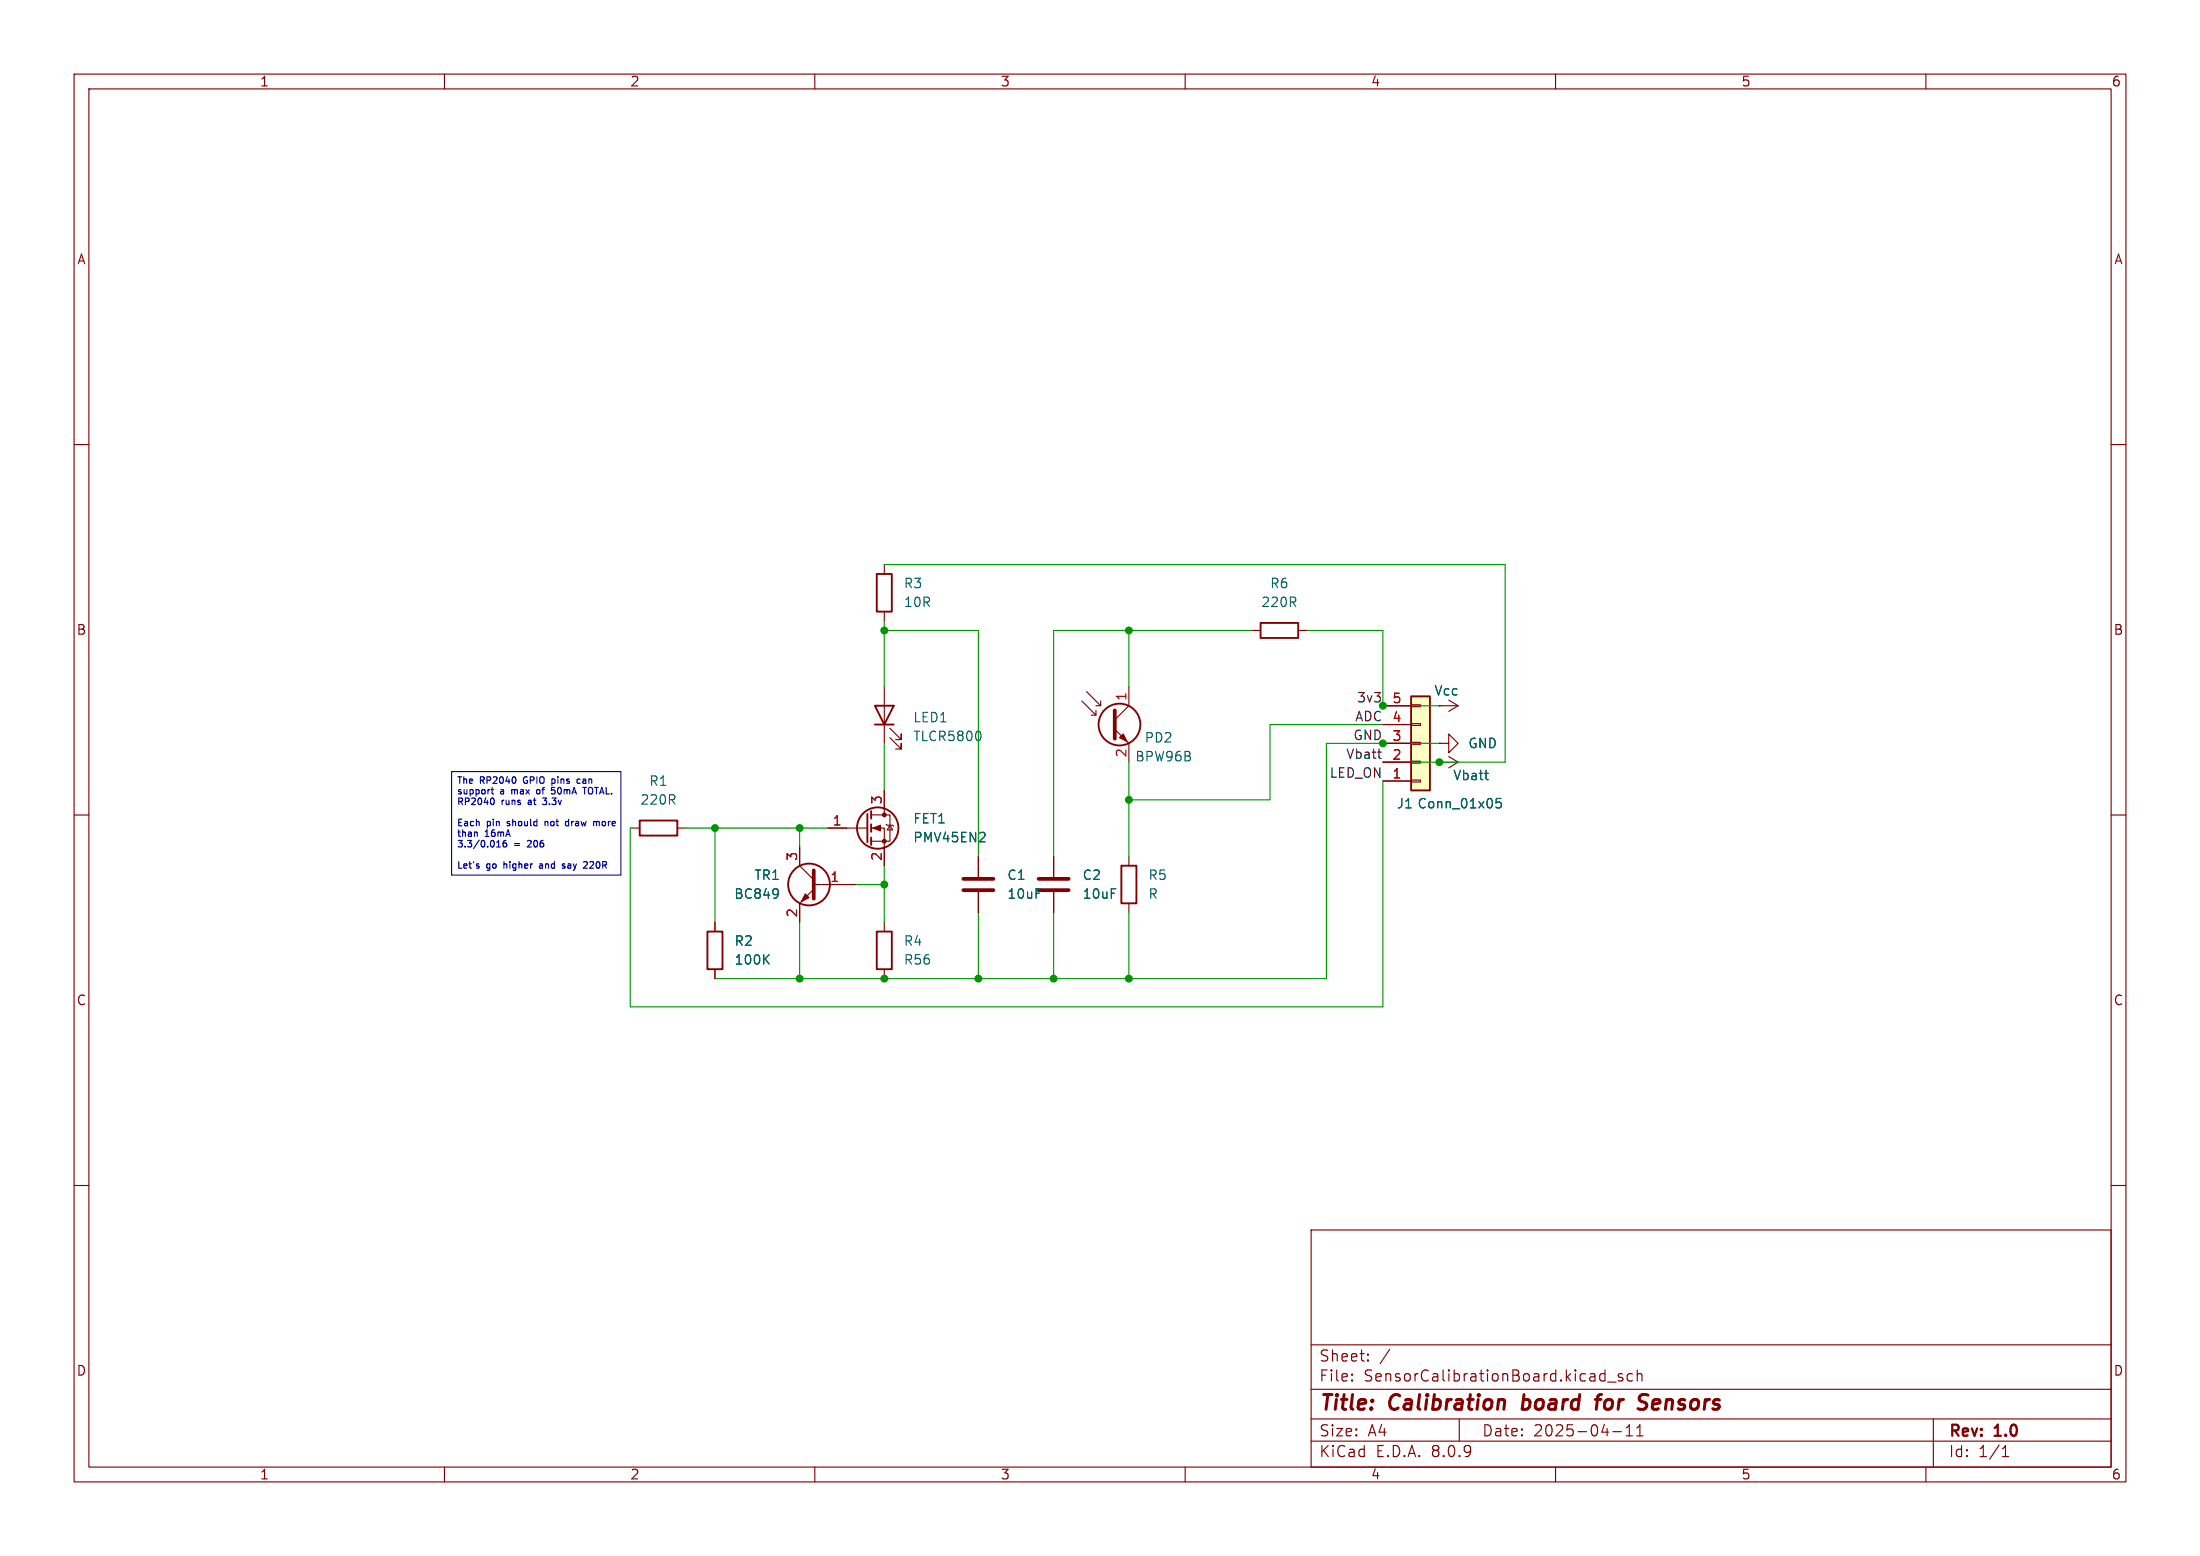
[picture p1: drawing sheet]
(kicad_sch
 (version 20231120)
 (generator "eeschema")
 (generator_version "8.0")
 (paper "A4")
 (title_block
  (title "Calibration board for Sensors")
  (date "2025-04-11")
  (rev "${version}"))
 (lib_symbols
  (symbol "Connector_Generic:Conn_01x05"
   (pin_names
    (offset 1.016) hide) (exclude_from_sim no) (in_bom yes) (on_board yes)
   (property "Reference" "J" (at 0 7.62 0) (effects (font (size 1.27 1.27))))
   (property "Value" "Conn_01x05" (at 0 -7.62 0) (effects (font (size 1.27 1.27))))
   (property "Footprint" "" (at 0 0 0) (effects (font (size 1.27 1.27)) (hide yes)))
   (property "Datasheet" "~" (at 0 0 0) (effects (font (size 1.27 1.27)) (hide yes)))
   (property "Description" "Generic connector, single row, 01x05, script generated (kicad-library-utils/schlib/autogen/connector/)" (at 0 0 0) (effects (font (size 1.27 1.27)) (hide yes)))
   (symbol "Conn_01x05_1_1"
    (rectangle (start -1.27 -4.953) (end 0 -5.207) (stroke (width 0.1524) (type default)) (fill (type none)))
    (rectangle (start -1.27 -2.413) (end 0 -2.667) (stroke (width 0.1524) (type default)) (fill (type none)))
    (rectangle (start -1.27 0.127) (end 0 -0.127) (stroke (width 0.1524) (type default)) (fill (type none)))
    (rectangle (start -1.27 2.667) (end 0 2.413) (stroke (width 0.1524) (type default)) (fill (type none)))
    (rectangle (start -1.27 5.207) (end 0 4.953) (stroke (width 0.1524) (type default)) (fill (type none)))
    (rectangle (start -1.27 6.35) (end 1.27 -6.35) (stroke (width 0.254) (type default)) (fill (type background)))
    (pin passive line (at -5.08 5.08 0) (length 3.81) (name "Pin_1" (effects (font (size 1.27 1.27)))) (number "1" (effects (font (size 1.27 1.27)))))
    (pin passive line (at -5.08 2.54 0) (length 3.81) (name "Pin_2" (effects (font (size 1.27 1.27)))) (number "2" (effects (font (size 1.27 1.27)))))
    (pin passive line (at -5.08 0 0) (length 3.81) (name "Pin_3" (effects (font (size 1.27 1.27)))) (number "3" (effects (font (size 1.27 1.27)))))
    (pin passive line (at -5.08 -2.54 0) (length 3.81) (name "Pin_4" (effects (font (size 1.27 1.27)))) (number "4" (effects (font (size 1.27 1.27)))))
    (pin passive line (at -5.08 -5.08 0) (length 3.81) (name "Pin_5" (effects (font (size 1.27 1.27)))) (number "5" (effects (font (size 1.27 1.27)))))))
  (symbol "Device:C"
   (pin_numbers hide)
   (pin_names
    (offset 0.254)) (exclude_from_sim no) (in_bom yes) (on_board yes)
   (property "Reference" "C" (at 0.635 2.54 0) (effects (font (size 1.27 1.27)) (justify left)))
   (property "Value" "C" (at 0.635 -2.54 0) (effects (font (size 1.27 1.27)) (justify left)))
   (property "Footprint" "" (at 0.9652 -3.81 0) (effects (font (size 1.27 1.27)) (hide yes)))
   (property "Datasheet" "~" (at 0 0 0) (effects (font (size 1.27 1.27)) (hide yes)))
   (property "Description" "Unpolarized capacitor" (at 0 0 0) (effects (font (size 1.27 1.27)) (hide yes)))
   (symbol "C_0_1"
    (polyline (pts (xy -2.032 -0.762) (xy 2.032 -0.762)) (stroke (width 0.508) (type default)) (fill (type none)))
    (polyline (pts (xy -2.032 0.762) (xy 2.032 0.762)) (stroke (width 0.508) (type default)) (fill (type none))))
   (symbol "C_1_1"
    (pin passive line (at 0 3.81 270) (length 2.794) (name "~" (effects (font (size 1.27 1.27)))) (number "1" (effects (font (size 1.27 1.27)))))
    (pin passive line (at 0 -3.81 90) (length 2.794) (name "~" (effects (font (size 1.27 1.27)))) (number "2" (effects (font (size 1.27 1.27)))))))
  (symbol "Device:LED"
   (pin_numbers hide)
   (pin_names
    (offset 1.016) hide) (exclude_from_sim no) (in_bom yes) (on_board yes)
   (property "Reference" "D" (at 0 2.54 0) (effects (font (size 1.27 1.27))))
   (property "Value" "LED" (at 0 -2.54 0) (effects (font (size 1.27 1.27))))
   (property "Footprint" "" (at 0 0 0) (effects (font (size 1.27 1.27)) (hide yes)))
   (property "Datasheet" "~" (at 0 0 0) (effects (font (size 1.27 1.27)) (hide yes)))
   (property "Description" "Light emitting diode" (at 0 0 0) (effects (font (size 1.27 1.27)) (hide yes)))
   (symbol "LED_0_1"
    (polyline (pts (xy -1.27 -1.27) (xy -1.27 1.27)) (stroke (width 0.254) (type default)) (fill (type none)))
    (polyline (pts (xy -1.27 0) (xy 1.27 0)) (stroke (width 0) (type default)) (fill (type none)))
    (polyline (pts (xy 1.27 -1.27) (xy 1.27 1.27) (xy -1.27 0) (xy 1.27 -1.27)) (stroke (width 0.254) (type default)) (fill (type none)))
    (polyline (pts (xy -3.048 -0.762) (xy -4.572 -2.286) (xy -3.81 -2.286) (xy -4.572 -2.286) (xy -4.572 -1.524)) (stroke (width 0) (type default)) (fill (type none)))
    (polyline (pts (xy -1.778 -0.762) (xy -3.302 -2.286) (xy -2.54 -2.286) (xy -3.302 -2.286) (xy -3.302 -1.524)) (stroke (width 0) (type default)) (fill (type none))))
   (symbol "LED_1_1"
    (pin passive line (at -3.81 0 0) (length 2.54) (name "K" (effects (font (size 1.27 1.27)))) (number "1" (effects (font (size 1.27 1.27)))))
    (pin passive line (at 3.81 0 180) (length 2.54) (name "A" (effects (font (size 1.27 1.27)))) (number "2" (effects (font (size 1.27 1.27)))))))
  (symbol "Device:R"
   (pin_numbers hide)
   (pin_names
    (offset 0)) (exclude_from_sim no) (in_bom yes) (on_board yes)
   (property "Reference" "R" (at 2.032 0 90) (effects (font (size 1.27 1.27))))
   (property "Value" "R" (at 0 0 90) (effects (font (size 1.27 1.27))))
   (property "Footprint" "" (at -1.778 0 90) (effects (font (size 1.27 1.27)) (hide yes)))
   (property "Datasheet" "~" (at 0 0 0) (effects (font (size 1.27 1.27)) (hide yes)))
   (property "Description" "Resistor" (at 0 0 0) (effects (font (size 1.27 1.27)) (hide yes)))
   (symbol "R_0_1"
    (rectangle (start -1.016 -2.54) (end 1.016 2.54) (stroke (width 0.254) (type default)) (fill (type none))))
   (symbol "R_1_1"
    (pin passive line (at 0 3.81 270) (length 1.27) (name "~" (effects (font (size 1.27 1.27)))) (number "1" (effects (font (size 1.27 1.27)))))
    (pin passive line (at 0 -3.81 90) (length 1.27) (name "~" (effects (font (size 1.27 1.27)))) (number "2" (effects (font (size 1.27 1.27)))))))
  (symbol "PB_Library:PMV45EN2"
   (pin_names hide) (exclude_from_sim no) (in_bom yes) (on_board yes)
   (property "Reference" "Q" (at 5.08 1.905 0) (effects (font (size 1.27 1.27)) (justify left)))
   (property "Value" "PMV45EN2" (at 5.08 0 0) (effects (font (size 1.27 1.27)) (justify left)))
   (property "Footprint" "Package_TO_SOT_SMD:SOT-223-3_TabPin2" (at 5.08 -1.905 0) (effects (font (size 1.27 1.27)
    (italic yes)) (justify left) (hide yes)))
   (property "Datasheet" "https://assets.nexperia.com/documents/data-sheet/PMV45EN2.pdf" (at 5.08 -3.81 0) (effects (font (size 1.27 1.27)) (justify left) (hide yes)))
   (property "Description" "N-Channel MOSFET, 5.1 A, 30 V, 3-Pin SOT-23" (at 0 0 0) (effects (font (size 1.27 1.27)) (hide yes)))
   (symbol "PMV45EN2_0_1"
    (polyline (pts (xy 0.254 0) (xy -2.54 0)) (stroke (width 0) (type default)) (fill (type none)))
    (polyline (pts (xy 0.254 1.905) (xy 0.254 -1.905)) (stroke (width 0.254) (type default)) (fill (type none)))
    (polyline (pts (xy 0.762 -1.27) (xy 0.762 -2.286)) (stroke (width 0.254) (type default)) (fill (type none)))
    (polyline (pts (xy 0.762 0.508) (xy 0.762 -0.508)) (stroke (width 0.254) (type default)) (fill (type none)))
    (polyline (pts (xy 0.762 2.286) (xy 0.762 1.27)) (stroke (width 0.254) (type default)) (fill (type none)))
    (polyline (pts (xy 2.54 2.54) (xy 2.54 1.778)) (stroke (width 0) (type default)) (fill (type none)))
    (polyline (pts (xy 2.54 -2.54) (xy 2.54 0) (xy 0.762 0)) (stroke (width 0) (type default)) (fill (type none)))
    (polyline (pts (xy 0.762 -1.778) (xy 3.302 -1.778) (xy 3.302 1.778) (xy 0.762 1.778)) (stroke (width 0) (type default)) (fill (type none)))
    (polyline (pts (xy 1.016 0) (xy 2.032 0.381) (xy 2.032 -0.381) (xy 1.016 0)) (stroke (width 0) (type default)) (fill (type outline)))
    (polyline (pts (xy 2.794 0.508) (xy 2.921 0.381) (xy 3.683 0.381) (xy 3.81 0.254)) (stroke (width 0) (type default)) (fill (type none)))
    (polyline (pts (xy 3.302 0.381) (xy 2.921 -0.254) (xy 3.683 -0.254) (xy 3.302 0.381)) (stroke (width 0) (type default)) (fill (type none)))
    (circle (center 1.651 0) (radius 2.794) (stroke (width 0.254) (type default)) (fill (type none)))
    (circle (center 2.54 -1.778) (radius 0.254) (stroke (width 0) (type default)) (fill (type outline)))
    (circle (center 2.54 1.778) (radius 0.254) (stroke (width 0) (type default)) (fill (type outline))))
   (symbol "PMV45EN2_1_1"
    (pin input line (at -5.08 0 0) (length 2.54) (name "G" (effects (font (size 1.27 1.27)))) (number "1" (effects (font (size 1.27 1.27)))))
    (pin passive line (at 2.54 -5.08 90) (length 2.54) (name "S" (effects (font (size 1.27 1.27)))) (number "2" (effects (font (size 1.27 1.27)))))
    (pin passive line (at 2.54 5.08 270) (length 2.54) (name "D" (effects (font (size 1.27 1.27)))) (number "3" (effects (font (size 1.27 1.27)))))))
  (symbol "Sensor_Optical:BPW40"
   (pin_names
    (offset 0) hide) (exclude_from_sim no) (in_bom yes) (on_board yes)
   (property "Reference" "Q" (at 5.08 1.27 0) (effects (font (size 1.27 1.27)) (justify left)))
   (property "Value" "BPW40" (at 5.08 -1.27 0) (effects (font (size 1.27 1.27)) (justify left)))
   (property "Footprint" "LED_THT:LED_D5.0mm_Clear" (at 12.192 -3.556 0) (effects (font (size 1.27 1.27)) (hide yes)))
   (property "Datasheet" "https://www.rcscomponents.kiev.ua/datasheets/bpw40.pdf" (at 0 0 0) (effects (font (size 1.27 1.27)) (hide yes)))
   (property "Description" "Phototransistor NPN" (at 0 0 0) (effects (font (size 1.27 1.27)) (hide yes)))
   (symbol "BPW40_0_1"
    (polyline (pts (xy -1.905 1.27) (xy -2.54 1.27)) (stroke (width 0) (type default)) (fill (type none)))
    (polyline (pts (xy -1.27 2.54) (xy -1.905 2.54)) (stroke (width 0) (type default)) (fill (type none)))
    (polyline (pts (xy 0.635 0.635) (xy 2.54 2.54)) (stroke (width 0) (type default)) (fill (type none)))
    (polyline (pts (xy -3.81 3.175) (xy -1.905 1.27) (xy -1.905 1.905)) (stroke (width 0) (type default)) (fill (type none)))
    (polyline (pts (xy -3.175 4.445) (xy -1.27 2.54) (xy -1.27 3.175)) (stroke (width 0) (type default)) (fill (type none)))
    (polyline (pts (xy 0.635 -0.635) (xy 2.54 -2.54) (xy 2.54 -2.54)) (stroke (width 0) (type default)) (fill (type none)))
    (polyline (pts (xy 0.635 1.905) (xy 0.635 -1.905) (xy 0.635 -1.905)) (stroke (width 0.508) (type default)) (fill (type none)))
    (polyline (pts (xy 1.27 -1.778) (xy 1.778 -1.27) (xy 2.286 -2.286) (xy 1.27 -1.778) (xy 1.27 -1.778)) (stroke (width 0) (type default)) (fill (type outline)))
    (circle (center 1.27 0) (radius 2.8194) (stroke (width 0.254) (type default)) (fill (type none))))
   (symbol "BPW40_1_1"
    (pin passive line (at 2.54 5.08 270) (length 2.54) (name "C" (effects (font (size 1.27 1.27)))) (number "1" (effects (font (size 1.27 1.27)))))
    (pin passive line (at 2.54 -5.08 90) (length 2.54) (name "E" (effects (font (size 1.27 1.27)))) (number "2" (effects (font (size 1.27 1.27)))))))
  (symbol "Transistor_BJT:BC849"
   (pin_names
    (offset 0) hide) (exclude_from_sim no) (in_bom yes) (on_board yes)
   (property "Reference" "Q" (at 5.08 1.905 0) (effects (font (size 1.27 1.27)) (justify left)))
   (property "Value" "BC849" (at 5.08 0 0) (effects (font (size 1.27 1.27)) (justify left)))
   (property "Footprint" "Package_TO_SOT_SMD:SOT-23" (at 5.08 -1.905 0) (effects (font (size 1.27 1.27)
    (italic yes)) (justify left) (hide yes)))
   (property "Datasheet" "http://www.infineon.com/dgdl/Infineon-BC847SERIES_BC848SERIES_BC849SERIES_BC850SERIES-DS-v01_01-en.pdf?fileId=db3a304314dca389011541d4630a1657" (at 0 0 0) (effects (font (size 1.27 1.27)) (justify left) (hide yes)))
   (property "Description" "0.1A Ic, 30V Vce, NPN Transistor, SOT-23" (at 0 0 0) (effects (font (size 1.27 1.27)) (hide yes)))
   (symbol "BC849_0_1"
    (polyline (pts (xy 0.635 0.635) (xy 2.54 2.54)) (stroke (width 0) (type default)) (fill (type none)))
    (polyline (pts (xy 0.635 -0.635) (xy 2.54 -2.54) (xy 2.54 -2.54)) (stroke (width 0) (type default)) (fill (type none)))
    (polyline (pts (xy 0.635 1.905) (xy 0.635 -1.905) (xy 0.635 -1.905)) (stroke (width 0.508) (type default)) (fill (type none)))
    (polyline (pts (xy 1.27 -1.778) (xy 1.778 -1.27) (xy 2.286 -2.286) (xy 1.27 -1.778) (xy 1.27 -1.778)) (stroke (width 0) (type default)) (fill (type outline)))
    (circle (center 1.27 0) (radius 2.8194) (stroke (width 0.254) (type default)) (fill (type none))))
   (symbol "BC849_1_1"
    (pin input line (at -5.08 0 0) (length 5.715) (name "B" (effects (font (size 1.27 1.27)))) (number "1" (effects (font (size 1.27 1.27)))))
    (pin passive line (at 2.54 -5.08 90) (length 2.54) (name "E" (effects (font (size 1.27 1.27)))) (number "2" (effects (font (size 1.27 1.27)))))
    (pin passive line (at 2.54 5.08 270) (length 2.54) (name "C" (effects (font (size 1.27 1.27)))) (number "3" (effects (font (size 1.27 1.27)))))))
  (symbol "power:+3.3V"
   (power)
   (pin_numbers hide)
   (pin_names
    (offset 0) hide) (exclude_from_sim no) (in_bom yes) (on_board yes)
   (property "Reference" "#PWR" (at 0 -3.81 0) (effects (font (size 1.27 1.27)) (hide yes)))
   (property "Value" "+3.3V" (at 0 3.556 0) (effects (font (size 1.27 1.27))))
   (property "Footprint" "" (at 0 0 0) (effects (font (size 1.27 1.27)) (hide yes)))
   (property "Datasheet" "" (at 0 0 0) (effects (font (size 1.27 1.27)) (hide yes)))
   (property "Description" "Power symbol creates a global label with name \"+3.3V\"" (at 0 0 0) (effects (font (size 1.27 1.27)) (hide yes)))
   (symbol "+3.3V_0_1"
    (polyline (pts (xy -0.762 1.27) (xy 0 2.54)) (stroke (width 0) (type default)) (fill (type none)))
    (polyline (pts (xy 0 0) (xy 0 2.54)) (stroke (width 0) (type default)) (fill (type none)))
    (polyline (pts (xy 0 2.54) (xy 0.762 1.27)) (stroke (width 0) (type default)) (fill (type none))))
   (symbol "+3.3V_1_1"
    (pin power_in line (at 0 0 90) (length 0) (name "~" (effects (font (size 1.27 1.27)))) (number "1" (effects (font (size 1.27 1.27)))))))
  (symbol "power:+9V"
   (power)
   (pin_numbers hide)
   (pin_names
    (offset 0) hide) (exclude_from_sim no) (in_bom yes) (on_board yes)
   (property "Reference" "#PWR" (at 0 -3.81 0) (effects (font (size 1.27 1.27)) (hide yes)))
   (property "Value" "+9V" (at 0 3.556 0) (effects (font (size 1.27 1.27))))
   (property "Footprint" "" (at 0 0 0) (effects (font (size 1.27 1.27)) (hide yes)))
   (property "Datasheet" "" (at 0 0 0) (effects (font (size 1.27 1.27)) (hide yes)))
   (property "Description" "Power symbol creates a global label with name \"+9V\"" (at 0 0 0) (effects (font (size 1.27 1.27)) (hide yes)))
   (symbol "+9V_0_1"
    (polyline (pts (xy -0.762 1.27) (xy 0 2.54)) (stroke (width 0) (type default)) (fill (type none)))
    (polyline (pts (xy 0 0) (xy 0 2.54)) (stroke (width 0) (type default)) (fill (type none)))
    (polyline (pts (xy 0 2.54) (xy 0.762 1.27)) (stroke (width 0) (type default)) (fill (type none))))
   (symbol "+9V_1_1"
    (pin power_in line (at 0 0 90) (length 0) (name "~" (effects (font (size 1.27 1.27)))) (number "1" (effects (font (size 1.27 1.27)))))))
  (symbol "power:GND"
   (power)
   (pin_numbers hide)
   (pin_names
    (offset 0) hide) (exclude_from_sim no) (in_bom yes) (on_board yes)
   (property "Reference" "#PWR" (at 0 -6.35 0) (effects (font (size 1.27 1.27)) (hide yes)))
   (property "Value" "GND" (at 0 -3.81 0) (effects (font (size 1.27 1.27))))
   (property "Footprint" "" (at 0 0 0) (effects (font (size 1.27 1.27)) (hide yes)))
   (property "Datasheet" "" (at 0 0 0) (effects (font (size 1.27 1.27)) (hide yes)))
   (property "Description" "Power symbol creates a global label with name \"GND\" , ground" (at 0 0 0) (effects (font (size 1.27 1.27)) (hide yes)))
   (symbol "GND_0_1"
    (polyline (pts (xy 0 0) (xy 0 -1.27) (xy 1.27 -1.27) (xy 0 -2.54) (xy -1.27 -1.27) (xy 0 -1.27)) (stroke (width 0) (type default)) (fill (type none))))
   (symbol "GND_1_1"
    (pin power_in line (at 0 0 270) (length 0) (name "~" (effects (font (size 1.27 1.27)))) (number "1" (effects (font (size 1.27 1.27))))))))
 (junction
  (at 152.4 107.95)
  (diameter 0)
  (color 0 0 0 0))
 (junction
  (at 152.4 85.09)
  (diameter 0)
  (color 0 0 0 0))
 (junction
  (at 119.38 85.09)
  (diameter 0)
  (color 0 0 0 0))
 (junction
  (at 107.95 111.76)
  (diameter 0)
  (color 0 0 0 0))
 (junction
  (at 96.52 111.76)
  (diameter 0)
  (color 0 0 0 0))
 (junction
  (at 119.38 132.08)
  (diameter 0)
  (color 0 0 0 0))
 (junction
  (at 119.38 119.38)
  (diameter 0)
  (color 0 0 0 0))
 (junction
  (at 107.95 132.08)
  (diameter 0)
  (color 0 0 0 0))
 (junction
  (at 186.69 100.33)
  (diameter 0)
  (color 0 0 0 0))
 (junction
  (at 152.4 132.08)
  (diameter 0)
  (color 0 0 0 0))
 (junction
  (at 142.24 132.08)
  (diameter 0)
  (color 0 0 0 0))
 (junction
  (at 194.31 102.87)
  (diameter 0)
  (color 0 0 0 0))
 (junction
  (at 186.69 95.25)
  (diameter 0)
  (color 0 0 0 0))
 (junction
  (at 132.08 132.08)
  (diameter 0)
  (color 0 0 0 0))
 (wire
  (pts (xy 119.38 100.33) (xy 119.38 106.68))
  (stroke (width 0) (type default)))
 (wire
  (pts (xy 107.95 132.08) (xy 119.38 132.08))
  (stroke (width 0) (type default)))
 (wire
  (pts (xy 119.38 116.84) (xy 119.38 119.38))
  (stroke (width 0) (type default)))
 (wire
  (pts (xy 152.4 107.95) (xy 152.4 115.57))
  (stroke (width 0) (type default)))
 (wire
  (pts (xy 85.09 111.76) (xy 85.09 135.89))
  (stroke (width 0) (type default)))
 (wire
  (pts (xy 186.69 102.87) (xy 194.31 102.87))
  (stroke (width 0) (type default)))
 (wire
  (pts (xy 115.57 119.38) (xy 119.38 119.38))
  (stroke (width 0) (type default)))
 (wire
  (pts (xy 85.09 135.89) (xy 186.69 135.89))
  (stroke (width 0) (type default)))
 (wire
  (pts (xy 142.24 123.19) (xy 142.24 132.08))
  (stroke (width 0) (type default)))
 (wire
  (pts (xy 132.08 123.19) (xy 132.08 132.08))
  (stroke (width 0) (type default)))
 (wire
  (pts (xy 119.38 119.38) (xy 119.38 124.46))
  (stroke (width 0) (type default)))
 (wire
  (pts (xy 107.95 124.46) (xy 107.95 132.08))
  (stroke (width 0) (type default)))
 (wire
  (pts (xy 132.08 132.08) (xy 142.24 132.08))
  (stroke (width 0) (type default)))
 (wire
  (pts (xy 119.38 85.09) (xy 132.08 85.09))
  (stroke (width 0) (type default)))
 (wire
  (pts (xy 142.24 132.08) (xy 152.4 132.08))
  (stroke (width 0) (type default)))
 (wire
  (pts (xy 152.4 102.87) (xy 152.4 107.95))
  (stroke (width 0) (type default)))
 (wire
  (pts (xy 132.08 85.09) (xy 132.08 115.57))
  (stroke (width 0) (type default)))
 (wire
  (pts (xy 203.2 102.87) (xy 203.2 76.2))
  (stroke (width 0) (type default)))
 (wire
  (pts (xy 107.95 111.76) (xy 111.76 111.76))
  (stroke (width 0) (type default)))
 (wire
  (pts (xy 176.53 85.09) (xy 186.69 85.09))
  (stroke (width 0) (type default)))
 (wire
  (pts (xy 96.52 111.76) (xy 96.52 124.46))
  (stroke (width 0) (type default)))
 (wire
  (pts (xy 152.4 123.19) (xy 152.4 132.08))
  (stroke (width 0) (type default)))
 (wire
  (pts (xy 186.69 95.25) (xy 186.69 85.09))
  (stroke (width 0) (type default)))
 (wire
  (pts (xy 171.45 97.79) (xy 171.45 107.95))
  (stroke (width 0) (type default)))
 (wire
  (pts (xy 142.24 85.09) (xy 142.24 115.57))
  (stroke (width 0) (type default)))
 (wire
  (pts (xy 186.69 100.33) (xy 179.07 100.33))
  (stroke (width 0) (type default)))
 (wire
  (pts (xy 194.31 95.25) (xy 186.69 95.25))
  (stroke (width 0) (type default)))
 (wire
  (pts (xy 142.24 85.09) (xy 152.4 85.09))
  (stroke (width 0) (type default)))
 (wire
  (pts (xy 119.38 83.82) (xy 119.38 85.09))
  (stroke (width 0) (type default)))
 (wire
  (pts (xy 179.07 100.33) (xy 179.07 132.08))
  (stroke (width 0) (type default)))
 (wire
  (pts (xy 92.71 111.76) (xy 96.52 111.76))
  (stroke (width 0) (type default)))
 (wire
  (pts (xy 96.52 111.76) (xy 107.95 111.76))
  (stroke (width 0) (type default)))
 (wire
  (pts (xy 186.69 135.89) (xy 186.69 105.41))
  (stroke (width 0) (type default)))
 (wire
  (pts (xy 152.4 132.08) (xy 179.07 132.08))
  (stroke (width 0) (type default)))
 (wire
  (pts (xy 119.38 132.08) (xy 132.08 132.08))
  (stroke (width 0) (type default)))
 (wire
  (pts (xy 152.4 85.09) (xy 168.91 85.09))
  (stroke (width 0) (type default)))
 (wire
  (pts (xy 107.95 111.76) (xy 107.95 114.3))
  (stroke (width 0) (type default)))
 (wire
  (pts (xy 186.69 100.33) (xy 194.31 100.33))
  (stroke (width 0) (type default)))
 (wire
  (pts (xy 152.4 85.09) (xy 152.4 92.71))
  (stroke (width 0) (type default)))
 (wire
  (pts (xy 171.45 97.79) (xy 186.69 97.79))
  (stroke (width 0) (type default)))
 (wire
  (pts (xy 96.52 132.08) (xy 107.95 132.08))
  (stroke (width 0) (type default)))
 (wire
  (pts (xy 119.38 76.2) (xy 203.2 76.2))
  (stroke (width 0) (type default)))
 (wire
  (pts (xy 119.38 85.09) (xy 119.38 92.71))
  (stroke (width 0) (type default)))
 (wire
  (pts (xy 194.31 102.87) (xy 203.2 102.87))
  (stroke (width 0) (type default)))
 (wire
  (pts (xy 152.4 107.95) (xy 171.45 107.95))
  (stroke (width 0) (type default)))
 (text_box "The RP2040 GPIO pins can support a max of 50mA TOTAL. RP2040 runs at 3.3v\n\nEach pin should not draw more than 16mA\n3.3/0.016 = 206\n\nLet's go higher and say 220R"
  (exclude_from_sim no)
  (at 60.96 104.14 0)
  (size 22.86 13.97)
  (stroke (width 0) (type default))
  (fill (type none))
  (effects (font (size 0.889 0.889)) (justify left top)))
 (label "GND"
  (at 186.69 100.33 180)
  (effects (font (size 1.27 1.27)) (justify right bottom)))
 (label "LED_ON"
  (at 186.69 105.41 180)
  (effects (font (size 1.27 1.27)) (justify right bottom)))
 (label "3v3"
  (at 186.69 95.25 180)
  (effects (font (size 1.27 1.27)) (justify right bottom)))
 (label "ADC"
  (at 186.69 97.79 180)
  (effects (font (size 1.27 1.27)) (justify right bottom)))
 (label "Vbatt"
  (at 186.69 102.87 180)
  (effects (font (size 1.27 1.27)) (justify right bottom)))
 (symbol
  (lib_id "power:+9V")
  (at 194.31 102.87 270)
  (unit 1)
  (exclude_from_sim no)
  (in_bom yes)
  (on_board yes)
  (dnp no)
  (property "Reference" "#PWR03" (at 190.5 102.87 0) (effects (font (size 1.27 1.27)) (hide yes)))
  (property "Value" "Vbatt" (at 196.088 104.648 90) (effects (font (size 1.27 1.27)) (justify left)))
  (property "Footprint" "" (at 194.31 102.87 0) (effects (font (size 1.27 1.27)) (hide yes)))
  (property "Datasheet" "" (at 194.31 102.87 0) (effects (font (size 1.27 1.27)) (hide yes)))
  (property "Description" "Power symbol creates a global label with name \"Vbatt\"" (at 194.31 102.87 0) (effects (font (size 1.27 1.27)) (hide yes)))
  (pin "1"))
 (symbol
  (lib_id "Device:R")
  (at 96.52 128.27 0)
  (unit 1)
  (exclude_from_sim no)
  (in_bom yes)
  (on_board yes)
  (dnp no)
  (fields_autoplaced yes)
  (property "Reference" "R2" (at 99.06 126.9999 0) (effects (font (size 1.27 1.27)) (justify left)))
  (property "Value" "100K" (at 99.06 129.5399 0) (effects (font (size 1.27 1.27)) (justify left)))
  (property "Footprint" "Resistor_SMD:R_0805_2012Metric" (at 94.742 128.27 90) (effects (font (size 1.27 1.27)) (hide yes)))
  (property "Datasheet" "~" (at 96.52 128.27 0) (effects (font (size 1.27 1.27)) (hide yes)))
  (property "Description" "Resistor" (at 96.52 128.27 0) (effects (font (size 1.27 1.27)) (hide yes)))
  (pin "1")
  (pin "2"))
 (symbol
  (lib_id "Device:R")
  (at 152.4 119.38 0)
  (unit 1)
  (exclude_from_sim no)
  (in_bom yes)
  (on_board yes)
  (dnp no)
  (fields_autoplaced yes)
  (property "Reference" "R5" (at 154.94 118.1099 0) (effects (font (size 1.27 1.27)) (justify left)))
  (property "Value" "R" (at 154.94 120.6499 0) (effects (font (size 1.27 1.27)) (justify left)))
  (property "Footprint" "Resistor_THT:R_Axial_DIN0207_L6.3mm_D2.5mm_P7.62mm_Horizontal" (at 150.622 119.38 90) (effects (font (size 1.27 1.27)) (hide yes)))
  (property "Datasheet" "~" (at 152.4 119.38 0) (effects (font (size 1.27 1.27)) (hide yes)))
  (property "Description" "Resistor" (at 152.4 119.38 0) (effects (font (size 1.27 1.27)) (hide yes)))
  (pin "1")
  (pin "2"))
 (symbol
  (lib_id "power:GND")
  (at 194.31 100.33 90)
  (unit 1)
  (exclude_from_sim no)
  (in_bom yes)
  (on_board yes)
  (dnp no)
  (fields_autoplaced yes)
  (property "Reference" "#PWR02" (at 200.66 100.33 0) (effects (font (size 1.27 1.27)) (hide yes)))
  (property "Value" "GND" (at 198.12 100.3299 90) (effects (font (size 1.27 1.27)) (justify right)))
  (property "Footprint" "" (at 194.31 100.33 0) (effects (font (size 1.27 1.27)) (hide yes)))
  (property "Datasheet" "" (at 194.31 100.33 0) (effects (font (size 1.27 1.27)) (hide yes)))
  (property "Description" "Power symbol creates a global label with name \"GND\" , ground" (at 194.31 100.33 0) (effects (font (size 1.27 1.27)) (hide yes)))
  (pin "1"))
 (symbol
  (lib_id "power:+3.3V")
  (at 194.31 95.25 270)
  (unit 1)
  (exclude_from_sim no)
  (in_bom yes)
  (on_board yes)
  (dnp no)
  (property "Reference" "#PWR01" (at 190.5 95.25 0) (effects (font (size 1.27 1.27)) (hide yes)))
  (property "Value" "Vcc" (at 193.548 93.218 90) (effects (font (size 1.27 1.27)) (justify left)))
  (property "Footprint" "" (at 194.31 95.25 0) (effects (font (size 1.27 1.27)) (hide yes)))
  (property "Datasheet" "" (at 194.31 95.25 0) (effects (font (size 1.27 1.27)) (hide yes)))
  (property "Description" "Power symbol creates a global label with name \"Vcc\"" (at 194.31 95.25 0) (effects (font (size 1.27 1.27)) (hide yes)))
  (pin "1"))
 (symbol
  (lib_id "Device:C")
  (at 132.08 119.38 0)
  (unit 1)
  (exclude_from_sim no)
  (in_bom yes)
  (on_board yes)
  (dnp no)
  (fields_autoplaced yes)
  (property "Reference" "C1" (at 135.89 118.1099 0) (effects (font (size 1.27 1.27)) (justify left)))
  (property "Value" "10uF" (at 135.89 120.6499 0) (effects (font (size 1.27 1.27)) (justify left)))
  (property "Footprint" "Capacitor_SMD:C_0805_2012Metric" (at 133.0452 123.19 0) (effects (font (size 1.27 1.27)) (hide yes)))
  (property "Datasheet" "~" (at 132.08 119.38 0) (effects (font (size 1.27 1.27)) (hide yes)))
  (property "Description" "Unpolarized capacitor" (at 132.08 119.38 0) (effects (font (size 1.27 1.27)) (hide yes)))
  (pin "2")
  (pin "1"))
 (symbol
  (lib_id "Device:LED")
  (at 119.38 96.52 90)
  (unit 1)
  (exclude_from_sim no)
  (in_bom yes)
  (on_board yes)
  (dnp no)
  (fields_autoplaced yes)
  (property "Reference" "LED1" (at 123.19 96.8374 90) (effects (font (size 1.27 1.27)) (justify right)))
  (property "Value" "TLCR5800" (at 123.19 99.3774 90) (effects (font (size 1.27 1.27)) (justify right)))
  (property "Footprint" "LED_THT:LED_D5.0mm_Horizontal_O1.27mm_Z3.0mm" (at 119.38 96.52 0) (effects (font (size 1.27 1.27)) (hide yes)))
  (property "Datasheet" "~" (at 119.38 96.52 0) (effects (font (size 1.27 1.27)) (hide yes)))
  (property "Description" "Light emitting diode" (at 119.38 96.52 0) (effects (font (size 1.27 1.27)) (hide yes)))
  (pin "2")
  (pin "1"))
 (symbol
  (lib_id "Device:R")
  (at 119.38 128.27 0)
  (unit 1)
  (exclude_from_sim no)
  (in_bom yes)
  (on_board yes)
  (dnp no)
  (fields_autoplaced yes)
  (property "Reference" "R4" (at 121.92 126.9999 0) (effects (font (size 1.27 1.27)) (justify left)))
  (property "Value" "R56" (at 121.92 129.5399 0) (effects (font (size 1.27 1.27)) (justify left)))
  (property "Footprint" "Resistor_SMD:R_0805_2012Metric" (at 117.602 128.27 90) (effects (font (size 1.27 1.27)) (hide yes)))
  (property "Datasheet" "~" (at 119.38 128.27 0) (effects (font (size 1.27 1.27)) (hide yes)))
  (property "Description" "Resistor" (at 119.38 128.27 0) (effects (font (size 1.27 1.27)) (hide yes)))
  (pin "1")
  (pin "2"))
 (symbol
  (lib_id "Connector_Generic:Conn_01x05")
  (at 191.77 100.33 0)
  (mirror x)
  (unit 1)
  (exclude_from_sim no)
  (in_bom yes)
  (on_board yes)
  (dnp no)
  (property "Reference" "J1" (at 188.468 108.458 0) (effects (font (size 1.27 1.27)) (justify left)))
  (property "Value" "Conn_01x05" (at 191.262 108.458 0) (effects (font (size 1.27 1.27)) (justify left)))
  (property "Footprint" "Connector_PinHeader_2.54mm:PinHeader_1x05_P2.54mm_Vertical" (at 191.77 100.33 0) (effects (font (size 1.27 1.27)) (hide yes)))
  (property "Datasheet" "~" (at 191.77 100.33 0) (effects (font (size 1.27 1.27)) (hide yes)))
  (property "Description" "Generic connector, single row, 01x05, script generated (kicad-library-utils/schlib/autogen/connector/)" (at 191.77 100.33 0) (effects (font (size 1.27 1.27)) (hide yes)))
  (pin "1")
  (pin "2")
  (pin "4")
  (pin "5")
  (pin "3"))
 (symbol
  (lib_id "Device:R")
  (at 88.9 111.76 90)
  (unit 1)
  (exclude_from_sim no)
  (in_bom yes)
  (on_board yes)
  (dnp no)
  (fields_autoplaced yes)
  (property "Reference" "R1" (at 88.9 105.41 90) (effects (font (size 1.27 1.27))))
  (property "Value" "220R" (at 88.9 107.95 90) (effects (font (size 1.27 1.27))))
  (property "Footprint" "Resistor_SMD:R_0805_2012Metric" (at 88.9 113.538 90) (effects (font (size 1.27 1.27)) (hide yes)))
  (property "Datasheet" "~" (at 88.9 111.76 0) (effects (font (size 1.27 1.27)) (hide yes)))
  (property "Description" "Resistor" (at 88.9 111.76 0) (effects (font (size 1.27 1.27)) (hide yes)))
  (pin "1")
  (pin "2"))
 (symbol
  (lib_id "Device:C")
  (at 142.24 119.38 0)
  (unit 1)
  (exclude_from_sim no)
  (in_bom yes)
  (on_board yes)
  (dnp no)
  (fields_autoplaced yes)
  (property "Reference" "C2" (at 146.05 118.1099 0) (effects (font (size 1.27 1.27)) (justify left)))
  (property "Value" "10uF" (at 146.05 120.6499 0) (effects (font (size 1.27 1.27)) (justify left)))
  (property "Footprint" "Capacitor_SMD:C_0805_2012Metric" (at 143.2052 123.19 0) (effects (font (size 1.27 1.27)) (hide yes)))
  (property "Datasheet" "~" (at 142.24 119.38 0) (effects (font (size 1.27 1.27)) (hide yes)))
  (property "Description" "Unpolarized capacitor" (at 142.24 119.38 0) (effects (font (size 1.27 1.27)) (hide yes)))
  (pin "2")
  (pin "1"))
 (symbol
  (lib_id "Device:R")
  (at 119.38 80.01 0)
  (unit 1)
  (exclude_from_sim no)
  (in_bom yes)
  (on_board yes)
  (dnp no)
  (fields_autoplaced yes)
  (property "Reference" "R3" (at 121.92 78.7399 0) (effects (font (size 1.27 1.27)) (justify left)))
  (property "Value" "10R" (at 121.92 81.2799 0) (effects (font (size 1.27 1.27)) (justify left)))
  (property "Footprint" "Resistor_SMD:R_0805_2012Metric" (at 117.602 80.01 90) (effects (font (size 1.27 1.27)) (hide yes)))
  (property "Datasheet" "~" (at 119.38 80.01 0) (effects (font (size 1.27 1.27)) (hide yes)))
  (property "Description" "Resistor" (at 119.38 80.01 0) (effects (font (size 1.27 1.27)) (hide yes)))
  (pin "1")
  (pin "2"))
 (symbol
  (lib_id "Transistor_BJT:BC849")
  (at 110.49 119.38 0)
  (mirror y)
  (unit 1)
  (exclude_from_sim no)
  (in_bom yes)
  (on_board yes)
  (dnp no)
  (fields_autoplaced yes)
  (property "Reference" "TR1" (at 105.41 118.1099 0) (effects (font (size 1.27 1.27)) (justify left)))
  (property "Value" "BC849" (at 105.41 120.6499 0) (effects (font (size 1.27 1.27)) (justify left)))
  (property "Footprint" "Package_TO_SOT_SMD:SOT-23_Handsoldering" (at 105.41 121.285 0) (effects (font (size 1.27 1.27)
    (italic yes)) (justify left) (hide yes)))
  (property "Datasheet" "http://www.infineon.com/dgdl/Infineon-BC847SERIES_BC848SERIES_BC849SERIES_BC850SERIES-DS-v01_01-en.pdf?fileId=db3a304314dca389011541d4630a1657" (at 110.49 119.38 0) (effects (font (size 1.27 1.27)) (justify left) (hide yes)))
  (property "Description" "0.1A Ic, 30V Vce, NPN Transistor, SOT-23" (at 110.49 119.38 0) (effects (font (size 1.27 1.27)) (hide yes)))
  (pin "1")
  (pin "2")
  (pin "3"))
 (symbol
  (lib_id "Device:R")
  (at 172.72 85.09 90)
  (unit 1)
  (exclude_from_sim no)
  (in_bom yes)
  (on_board yes)
  (dnp no)
  (fields_autoplaced yes)
  (property "Reference" "R6" (at 172.72 78.74 90) (effects (font (size 1.27 1.27))))
  (property "Value" "220R" (at 172.72 81.28 90) (effects (font (size 1.27 1.27))))
  (property "Footprint" "Resistor_SMD:R_0805_2012Metric" (at 172.72 86.868 90) (effects (font (size 1.27 1.27)) (hide yes)))
  (property "Datasheet" "~" (at 172.72 85.09 0) (effects (font (size 1.27 1.27)) (hide yes)))
  (property "Description" "Resistor" (at 172.72 85.09 0) (effects (font (size 1.27 1.27)) (hide yes)))
  (pin "1")
  (pin "2"))
 (symbol
  (lib_id "PB_Library:PMV45EN2")
  (at 116.84 111.76 0)
  (unit 1)
  (exclude_from_sim no)
  (in_bom yes)
  (on_board yes)
  (dnp no)
  (fields_autoplaced yes)
  (property "Reference" "FET1" (at 123.19 110.4899 0) (effects (font (size 1.27 1.27)) (justify left)))
  (property "Value" "PMV45EN2" (at 123.19 113.0299 0) (effects (font (size 1.27 1.27)) (justify left)))
  (property "Footprint" "Package_TO_SOT_SMD:SOT-23_Handsoldering" (at 121.92 113.665 0) (effects (font (size 1.27 1.27)
    (italic yes)) (justify left) (hide yes)))
  (property "Datasheet" "https://assets.nexperia.com/documents/data-sheet/PMV45EN2.pdf" (at 121.92 115.57 0) (effects (font (size 1.27 1.27)) (justify left) (hide yes)))
  (property "Description" "N-Channel MOSFET, 5.1 A, 30 V, 3-Pin SOT-23" (at 116.84 111.76 0) (effects (font (size 1.27 1.27)) (hide yes)))
  (pin "2")
  (pin "1")
  (pin "3"))
 (symbol
  (lib_id "Sensor_Optical:BPW40")
  (at 149.86 97.79 0)
  (unit 1)
  (exclude_from_sim no)
  (in_bom yes)
  (on_board yes)
  (dnp no)
  (property "Reference" "PD2" (at 154.432 99.568 0) (effects (font (size 1.27 1.27)) (justify left)))
  (property "Value" "BPW96B" (at 153.162 102.108 0) (effects (font (size 1.27 1.27)) (justify left)))
  (property "Footprint" "LED_THT:LED_D5.0mm_Horizontal_O1.27mm_Z3.0mm" (at 148.59 97.79 0) (effects (font (size 1.27 1.27)) (hide yes)))
  (property "Datasheet" "~" (at 148.59 97.79 0) (effects (font (size 1.27 1.27)) (hide yes)))
  (property "Description" "Photodiode" (at 149.86 97.79 0) (effects (font (size 1.27 1.27)) (hide yes)))
  (pin "1")
  (pin "2"))
 (sheet_instances
  (path ""
   (page "1"))))
